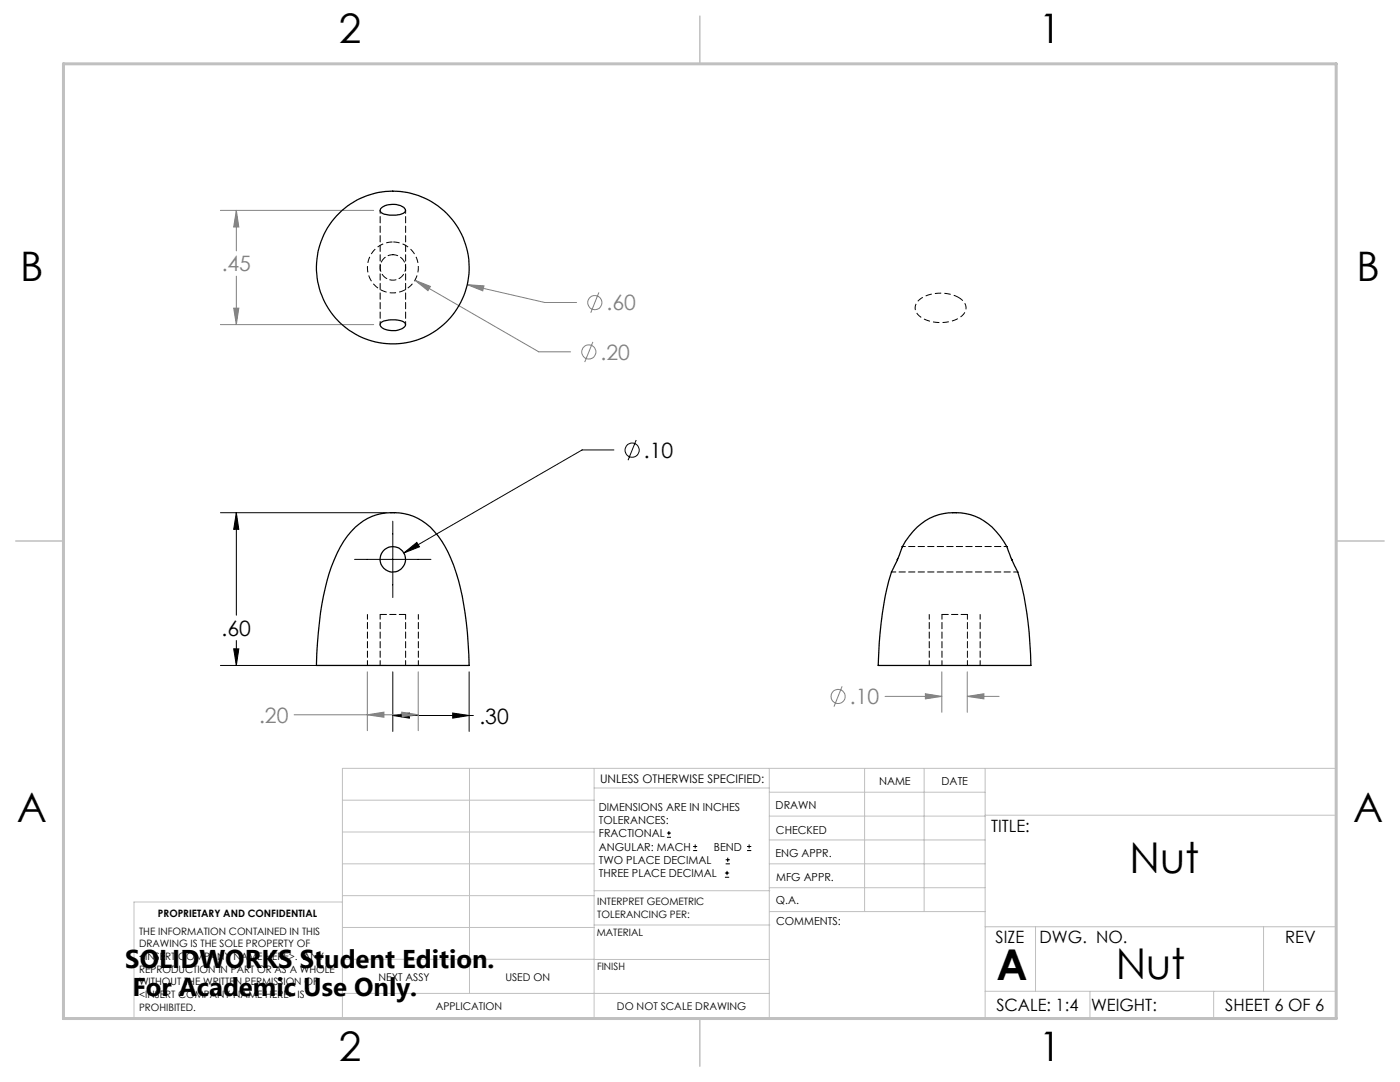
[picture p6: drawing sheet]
<svg xmlns="http://www.w3.org/2000/svg" width="279mm" height="216mm" viewBox="0 0 279 216" stroke-linecap="round" stroke-linejoin="round" font-family="sans-serif">
<g fill="none" stroke="#000" stroke-width=".2">
<path d="M122.5 89.8h-6.3l-35.6 20.5M127 87.8l-1.7 4M44 102.3h33.1M47.2 102.3l.5 3.3h-1.1zM47.2 102.3v20.5M70.8 111.6h15.2M78.4 104v15.2M80.6 110.3l2.6-2.1 .5 .9zM44 132.8h33.1M46.6 129.5h1.1l-.5 3.3zM47.2 127.8v5M78.4 134.1v11.8"/>
<path d="M93.6 134.1v11.8M78.4 142.8l3.3-.5v1zM78.4 142.8h16.1M90.3 142.3l3.3 .5-3.3 .5zM133.1 167.1h.8M133.1 166.2h.8M133.5 165.8v.9M138.3 169.7h.8M138.3 168.9h.8M138.7 168.5v.8M144.7 175h.8M144.7 174.2h.8"/>
<path d="M144.8 172.4h.9M144.8 171.6h.9M145.1 173.8v.8M145.2 171.1v.9M149.1 169.7h.8M149.1 168.9h.8M149.5 168.5v.8"/>
<circle cx="126.2" cy="89.8" r="1.41"/>
</g>
<g fill="none" stroke="#808080" stroke-width=".2">
<path d="M44 42h30.6M47.2 42l.5 3.3h-1.1zM47.2 42v8.1M47.2 55.1v9.7M82.8 55.9l3.1 1.3-.5 .8zM82.8 55.9l24.7 14.3h6.4M93.2 56.8l3.4 .2-.3 1zM93.2 56.8l15.5 3.6h6.4M119.5 58.3l-1.6 4.1M44 64.8h30.6M46.6 61.5h1.1l-.5 3.3zM118.3 68.2l-1.6 4"/>
<path d="M73.3 134.1v11.7M83.5 134.1v11.7M168.1 136.9l-1.7 4.1M176.6 139h11.4M184.7 138.4l3.3 .6-3.3 .5zM188 134.1v8M193 139l3.4-.6v1.1zM193 134.1v8M193 139h6.4M58.7 142.6h24.8M73.3 142.6l3.3-.5v1zM80.2 142.1l3.3 .5-3.3 .5z"/>
<circle cx="117.5" cy="70.2" r="1.42"/>
<circle cx="118.7" cy="60.4" r="1.42"/>
<circle cx="167.3" cy="139" r="1.41"/>
</g>
<path d="M78.4 48.3a5.1 5.1 0 0 0-4.4 7.5 5.1 5.1 0 0 0 8.7 .3 5.1 5.1 0 0 0-4-7.8h-.3" fill="none" stroke="#000" stroke-width=".2" stroke-dasharray="1.3 .6" stroke-dashoffset="-.1" stroke-linecap="butt"/>
<path d="M191.3 59.4a7.4 7.4 0 0 0-8.1 .7 2.11 2.11 0 0 0 .9 3.4 7.4 7.4 0 0 0 8.1-.7 2.11 2.11 0 0 0-.9-3.4" fill="none" stroke="#000" stroke-width=".2" stroke-dasharray="1.3 .6" stroke-dashoffset=".2" stroke-linecap="butt"/>
<g fill="none" stroke="#c0c0c0" stroke-width=".2">
<path d="M68.3 159.7h50.3M93.7 153.3v44.9M118.6 153.3v49.9M118.6 157.2h34.9M153.5 153.3v49.9M153.5 158.1h43.1M172.5 153.3v28.6M184.4 153.3v28.6M196.6 153.3v49.9M68.3 180h-41.6v23.2h240v-49.9h-198.4v49.9M68.3 178.7h50.3M68.3 172.4h50.3"/>
<path d="M68.3 166h50.3M118.6 177.7h35M153.5 167.6h43.1M153.5 162.8h43.1M153.5 172.4h43.1M153.5 177.1h43.1M196.6 162.7h70.1M68.3 198.2h85.2M68.3 191.4l85.2 .1M68.3 185.1h50.3M118.6 184.6h35M153.6 181.9h43"/>
<path d="M196.6 197.8h70.1M196.6 184.9h70.1M206.7 184.9v12.9M217.5 197.8v5.4M242.2 197.8v5.4M252.2 184.9v12.9"/>
</g>
<path d="M139.7 3.2v9.5M3.1 107.9h9.6M266.7 107.9h9.5M139.7 203.2v9.6" fill="none" stroke="#c0c0c0" stroke-width=".3"/>
<path d="M12.7 12.7h254v190.5h-254z" fill="none" stroke="#c0c0c0" stroke-width=".6"/>
<path d="M73.3 132.8v-10.2M83.5 132.8v-10.2M185.4 132.8v-10.2M195.6 132.8v-10.2" fill="none" stroke="#000" stroke-width=".2" stroke-dasharray="1.3 .6" stroke-dashoffset=".3"/>
<path d="M78.4 142.8l3.3-.5v1zM90.3 142.3l3.3 .5-3.3 .5zM46.6 129.5h1.1l-.5 3.3zM47.2 102.3l.5 3.3h-1.1zM80.6 110.3l3.1-1.2-.5-.9z" fill="#000"/>
<path d="M80.2 142.1l3.3 .5-3.3 .5zM73.3 142.6l3.3-.5v1zM93.2 56.8l3.1 1.2 .3-1zM47.2 42l.5 3.3h-1.1zM46.6 61.5h1.1l-.5 3.3zM82.8 55.9l2.6 2.1 .5-.8zM184.7 138.4l3.3 .6-3.3 .5zM193 139l3.4-.6v1.1z" fill="#808080"/>
<g fill="none" stroke="#000" stroke-width=".25">
<path d="M76 41.7a3.8 3.8 0 0 1 4.8-.1 .61 .61 0 0 1 .1 .6 .61 .61 0 0 1-.5 .4 5.8 5.8 0 0 1-4.3-.2 .53 .53 0 0 1-.1-.7zM76.1 64.3a5.3 5.3 0 0 1 4.7 .1l.1 .2a1.19 1.19 0 0 1-1.2 1.2 4.1 4.1 0 0 1-3.6-.6 .57 .57 0 0 1 0-.9zM70.9 105.2a11.2 11.2 0 0 1 17.3 2.8 36.4 36.4 0 0 1 4.6 14.3l.5 3.9 .3 6.6h-30.5a65.2 65.2 0 0 1 3-19.6 20.8 20.8 0 0 1 4.8-8zM179.2 111.5l-.1 .2M180.1 109.1l-1.1 2.8-1.1 2.2M180.1 109.1a11.9 11.9 0 0 1 9.1-6.8 11.7 11.7 0 0 1 8.8 2.9 13.9 13.9 0 0 1 3.1 4.3l.8 2.1 1.1 2.3a56.3 56.3 0 0 1 2.7 18.9h-30.4a69 69 0 0 1 2.6-18.6M201.9 111.5l.1 .3"/>
<circle cx="78.4" cy="53.4" r="15.2"/>
<circle cx="78.4" cy="111.6" r="2.53"/>
</g>
<path d="M78 102.3h.4M78.4 102.3h.4M190.2 102.3h.3M190.5 102.3h.4M201 109.1h.1M80.9 122.6h-5M193.1 122.6h-5.1" fill="none" stroke="#000" stroke-width=".2" stroke-dasharray="1.3 .6"/>
<path d="M78.4 50.8a2.54 2.54 0 0 1 2.3 3.7 2.54 2.54 0 0 1-4.4 .3 2.54 2.54 0 0 1 1.8-4h.3M75.9 122.6v10.2M80.9 132.8v-10.2M188 122.6v10.2M193.1 132.8v-10.2" fill="none" stroke="#000" stroke-width=".2" stroke-dasharray="1.3 .6" stroke-dashoffset=".3"/>
<path d="M75.9 42v22.8M80.9 64.8v-22.8M201 109.1h-20.9" fill="none" stroke="#000" stroke-width=".2" stroke-dasharray="1.3 .6" stroke-dashoffset=".7"/>
<path d="M177.9 114.1h25.2" fill="none" stroke="#000" stroke-width=".2" stroke-dasharray="1.3 .6" stroke-dashoffset=".4"/>
<g font-size="8.5">
<text x="225.4" y="174.2">Nut</text>
<text x="198.9" y="195.5">A</text>
<text x="222.7" y="195.4">Nut</text>
</g>
<g font-size="8.1">
<text x="67.6" y="8.5">2</text>
<text x="207.3" y="8.5">1</text>
<text x="4" y="56.2">B</text>
<text x="270.7" y="56.2">B</text>
<text x="3.3" y="164.1">A</text>
<text x="270" y="164.1">A</text>
<text x="67.6" y="211.7">2</text>
<text x="207.3" y="211.7">1</text>
</g>
<g font-size="5.1">
<text x="25" y="193.2">SOLIDWORKS Student Edition.</text>
<text x="26.4" y="198.8">For Academic Use Only.</text>
</g>
<g font-size="4.2" fill="#808080">
<text x="44.2" y="54.2">.45</text>
<text x="121.1" y="61.9">.60</text>
<text x="119.9" y="71.8">.20</text>
<text x="169.6" y="140.5">.10</text>
<text x="51.7" y="144.2">.20</text>
</g>
<g font-size="4.2">
<text x="128.5" y="91.4">.10</text>
<text x="44.2" y="126.9">.60</text>
<text x="95.7" y="144.4">.30</text>
</g>
<g font-size="3.4">
<text x="197.8" y="166">TITLE:</text>
<text x="198.7" y="188.1">SIZE</text>
<text x="207.5" y="188.1">DWG. NO.</text>
<text x="256.5" y="188.2">REV</text>
<text x="198.8" y="201.7">SCALE: 1:4</text>
<text x="217.7" y="201.8">WEIGHT:</text>
<text x="244.5" y="201.7">SHEET 6 OF 6</text>
</g>
<text font-size="2.4" x="119.8" y="156.2">UNLESS OTHERWISE SPECIFIED:</text>
<g font-size="2.2">
<text x="119.5" y="161.8">DIMENSIONS ARE IN INCHES</text>
<text x="154.8" y="161.4">DRAWN</text>
<text x="175.4" y="156.6">NAME</text>
<text x="187.9" y="156.7">DATE</text>
<text x="119.5" y="164.4">TOLERANCES:</text>
<text x="119.5" y="167.1">FRACTIONAL</text>
<text x="154.9" y="166.3">CHECKED</text>
<text x="119.5" y="169.7">ANGULAR: MACH</text>
<text x="119.5" y="172.4">TWO PLACE DECIMAL</text>
<text x="142.5" y="169.7">BEND</text>
<text x="154.8" y="171">ENG APPR.</text>
<text x="119.5" y="175">THREE PLACE DECIMAL</text>
<text x="154.9" y="175.7">MFG APPR.</text>
<text x="154.9" y="180.4">Q.A.</text>
<text x="154.9" y="184.6">COMMENTS:</text>
</g>
<g font-size="2.1">
<text x="75.5" y="195.7">NEXT ASSY</text>
<text x="100.9" y="195.7">USED ON</text>
<text x="86.9" y="201.5">APPLICATION</text>
<text x="123.1" y="201.6">DO NOT SCALE DRAWING</text>
</g>
<g font-size="2">
<text x="31.5" y="182.9">PROPRIETARY AND CONFIDENTIAL</text>
<text x="119.2" y="180.6">INTERPRET GEOMETRIC</text>
<text x="119.2" y="183.1">TOLERANCING PER:</text>
<text x="27.8" y="186.5">THE INFORMATION CONTAINED IN THIS</text>
<text x="27.8" y="189">DRAWING IS THE SOLE PROPERTY OF</text>
<text x="27.8" y="191.6">&lt;INSERT COMPANY NAME HERE&gt;. ANY</text>
<text x="119.1" y="186.7">MATERIAL</text>
<text x="27.8" y="194.1">REPRODUCTION IN PART OR AS A WHOLE</text>
<text x="27.8" y="196.6">WITHOUT THE WRITTEN PERMISSION OF</text>
<text x="119.1" y="193.5">FINISH</text>
<text x="27.8" y="199.1">&lt;INSERT COMPANY NAME HERE&gt; IS</text>
<text x="27.8" y="201.7">PROHIBITED.</text>
</g>
</svg>
